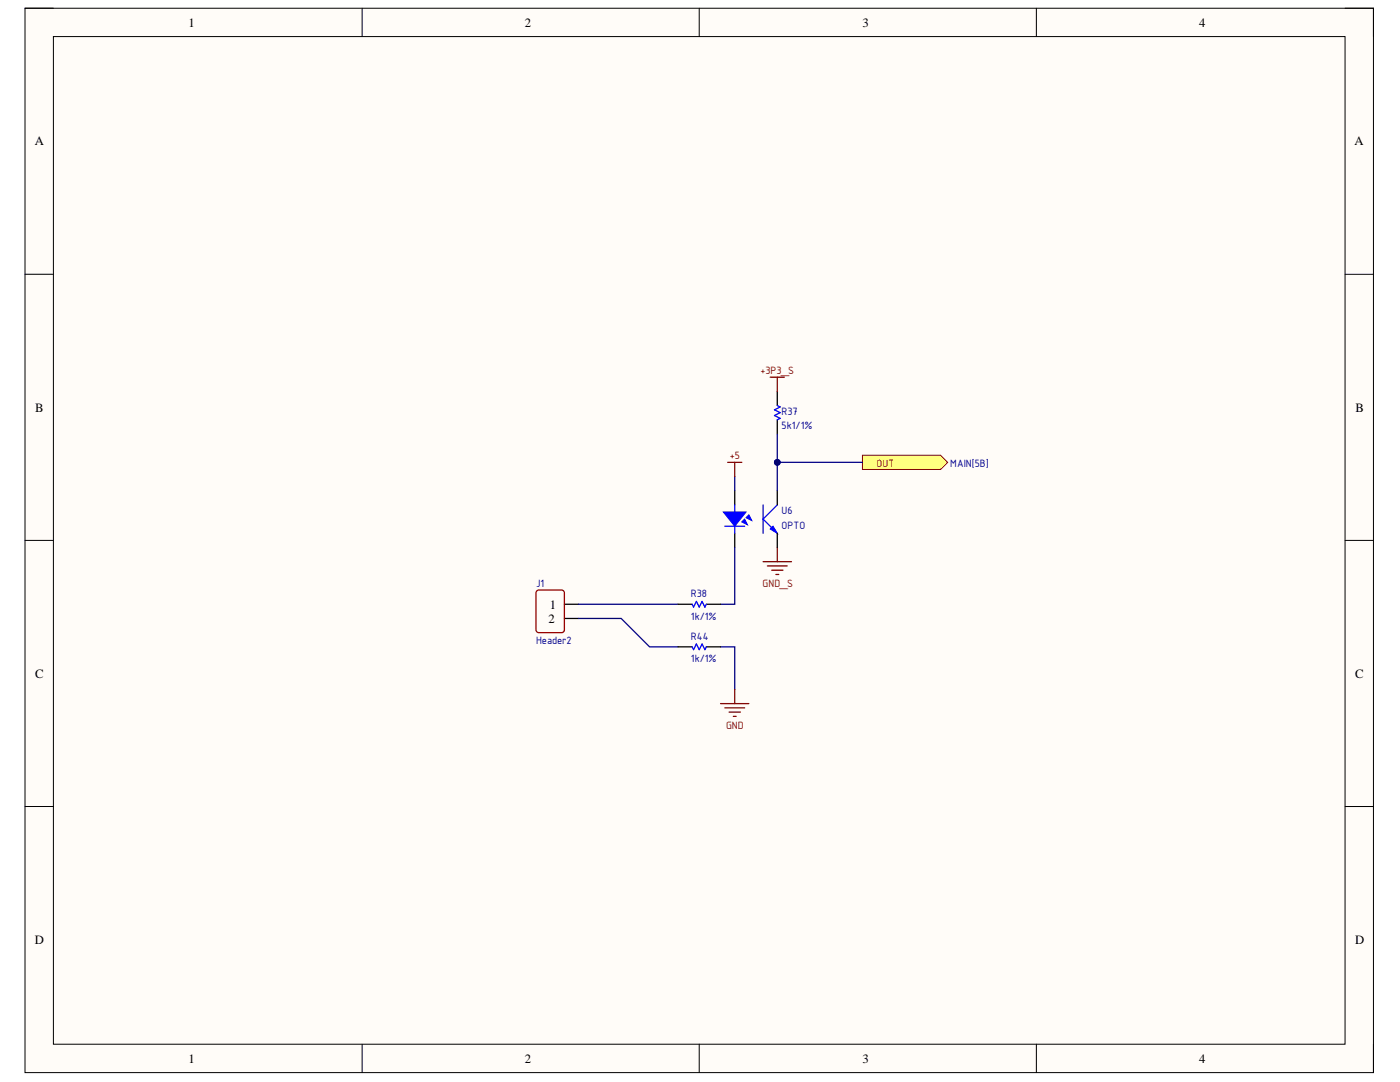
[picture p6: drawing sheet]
<svg xmlns="http://www.w3.org/2000/svg" width="279mm" height="216mm" viewBox="0 0 279 216" stroke-linecap="round" stroke-linejoin="round" font-family="sans-serif">
<path d="M5 1.6h269.1v212.4h-269.1z" fill-rule="evenodd" fill="#fffcf8"/>
<path d="M5 1.6h269.1v212.4h-269.1z" fill="none" stroke="#000" stroke-width=".2"/>
<path d="M10.7 7.3h257.7v201.1h-257.7z" fill-rule="evenodd" fill="#fffcf8"/>
<g fill="none" stroke="#000" stroke-width=".2">
<path d="M5 1.6h5.7M10.7 7.3h257.7v201.1h-257.7zM72.3 1.6v5.7M139.5 1.6v5.7M206.8 1.6v5.7M268.4 1.6h5.7v5.7M5 54.7h5.7M268.4 54.7h5.7M5 107.8h5.7M268.4 107.8h5.7M5 160.9h5.7M268.4 160.9h5.7"/>
<path d="M72.3 208.4v5.6M139.5 208.4v5.6M206.8 208.4v5.6M274.1 208.4v5.6"/>
</g>
<path d="M153.7 75.3h2.8M155.1 75.3v2.8M152.3 112.1h5.7M153.1 112.9h4M154 113.8h2.3M154.8 114.6h.6M155.1 109.2v2.9" fill="none" stroke="#800000" stroke-width=".25"/>
<path d="M155.1 78.1v2.8M155.1 83.8v2.8" fill="none" stroke="#000" stroke-width=".25"/>
<path d="M155.1 80.9l.6 .3-1.1 .6 1.1 .5-1.1 .6 1.1 .6-.6 .3" fill="none" stroke="#00f" stroke-width=".25"/>
<path d="M172.1 90.8h15.6l1.4 1.5-1.4 1.4h-15.6z" fill-rule="evenodd" fill="#ffff80"/>
<path d="M172.1 90.8h15.6l1.4 1.5-1.4 1.4h-15.6z" fill="none" stroke="#800000" stroke-width=".2"/>
<path d="M152.3 100.7v5.7M155.1 100.7l-2.8 2.9 2.3 2.2" fill="none" stroke="#00f" stroke-width=".25"/>
<path d="M153.7 105.6l.6-.6 .8 1.4z" fill="#00f"/>
<path d="M153.7 105.6l.6-.6 .8 1.4z" fill="none" stroke="#00f" stroke-width=".2"/>
<path d="M155.1 97.9v2.8M155.1 106.4v2.8" fill="none" stroke="#000" stroke-width=".25"/>
<path d="M149.5 102.7l.5 1.2-1.1-.6z" fill="#00f"/>
<path d="M149.5 102.7l.5 1.2-1.1-.6z" fill="none" stroke="#00f" stroke-width=".2"/>
<path d="M148 104.1l.6-.5 .6 1.1z" fill="#00f"/>
<path d="M148 104.1l.6-.5 .6 1.1z" fill="none" stroke="#00f" stroke-width=".2"/>
<path d="M144.4 102.2h4.5l-2.3 2.8z" fill="#00f"/>
<path d="M144.4 102.2h4.5l-2.3 2.8z" fill="none" stroke="#00f" stroke-width=".2"/>
<path d="M144.6 105h4M146.6 100.7v1.5M146.6 104.7v1.7" fill="none" stroke="#00f" stroke-width=".25"/>
<path d="M146.6 97.9v2.8M146.6 106.4v2.8M112.6 120.6h2.9M112.6 123.4h2.9" fill="none" stroke="#000" stroke-width=".25"/>
<path d="M107 118l.5-.3h4.6l.5 .3v7.7l-.2 .5h-4.9l-.5-.2z" fill="none" stroke="#980000" stroke-width=".25"/>
<path d="M155.1 86.6v11.3M146.6 109.2v11.4h-2.8" fill="none" stroke="#000080" stroke-width=".25"/>
<circle cx="155.1" cy="92.3" r=".57" fill="#000080"/>
<circle cx="155.1" cy="92.3" r=".57" fill="none" stroke="#000080" stroke-width=".2"/>
<path d="M155.1 92.3h17" fill="none" stroke="#000080" stroke-width=".25"/>
<circle cx="155.1" cy="92.3" r=".57" fill="#000080"/>
<circle cx="155.1" cy="92.3" r=".57" fill="none" stroke="#000080" stroke-width=".2"/>
<path d="M146.6 95.1v2.8M115.5 123.4h8.5l5.6 5.7h5.7M115.5 120.6h19.8M143.8 129.1h2.8v8.5" fill="none" stroke="#000080" stroke-width=".25"/>
<path d="M145.2 92.3h2.8M146.6 92.3v2.8M146.6 137.6v2.8M143.8 140.4h5.7M144.6 141.2h4M145.5 142.1h2.3M146.3 142.9h.6" fill="none" stroke="#800000" stroke-width=".25"/>
<path d="M135.3 120.6h2.8M135.3 129.1h2.8M141 120.6h2.8M141 129.1h2.8" fill="none" stroke="#000" stroke-width=".25"/>
<path d="M138.1 120.6l.3 .5 .6-1.1 .5 1.1 .6-1.1 .6 1.1 .3-.5M138.1 129.1l.3 .5 .6-1.1 .5 1.1 .6-1.1 .6 1.1 .3-.5" fill="none" stroke="#00f" stroke-width=".25"/>
<g font-size="2.5">
<text x="37.6" y="5.3">1</text>
<text x="104.7" y="5.3">2</text>
<text x="172.1" y="5.3">3</text>
<text x="239.3" y="5.3">4</text>
<text x="6.9" y="29">A</text>
<text x="270.3" y="29">A</text>
<text x="7" y="82.1">B</text>
<text x="270.5" y="82.1">B</text>
<text x="109.5" y="124.2">2</text>
<text x="109.7" y="121.4">1</text>
<text x="7" y="135.2">C</text>
<text x="270.4" y="135.2">C</text>
<text x="6.9" y="188.3">D</text>
<text x="270.4" y="188.3">D</text>
<text x="37.6" y="212.1">1</text>
<text x="104.7" y="212.1">2</text>
<text x="172.1" y="212.1">3</text>
<text x="239.3" y="212.1">4</text>
</g>
<g font-size="2.3" fill="#800000">
<text x="151.7" y="74.7">+3P3_S</text>
<text x="145.7" y="91.7">+5</text>
<text x="174.9" y="93.1">OUT</text>
<text x="152.2" y="117.1">GND_S</text>
<text x="144.9" y="145.4">GND</text>
</g>
<g font-size="2.3" fill="#000080">
<text x="156" y="82.9">R37</text>
<text x="156" y="85.7">5k1/1%</text>
<text x="189.6" y="93.1">MAIN[5B]</text>
<text x="156" y="102.7">U6</text>
<text x="156" y="105.5">OPTO</text>
<text x="107" y="117.1">J1</text>
<text x="137.9" y="119.2">R38</text>
<text x="137.9" y="123.6">1k/1%</text>
<text x="107" y="128.5">Header2</text>
<text x="137.9" y="127.6">R44</text>
<text x="137.9" y="132.2">1k/1%</text>
</g>
</svg>
